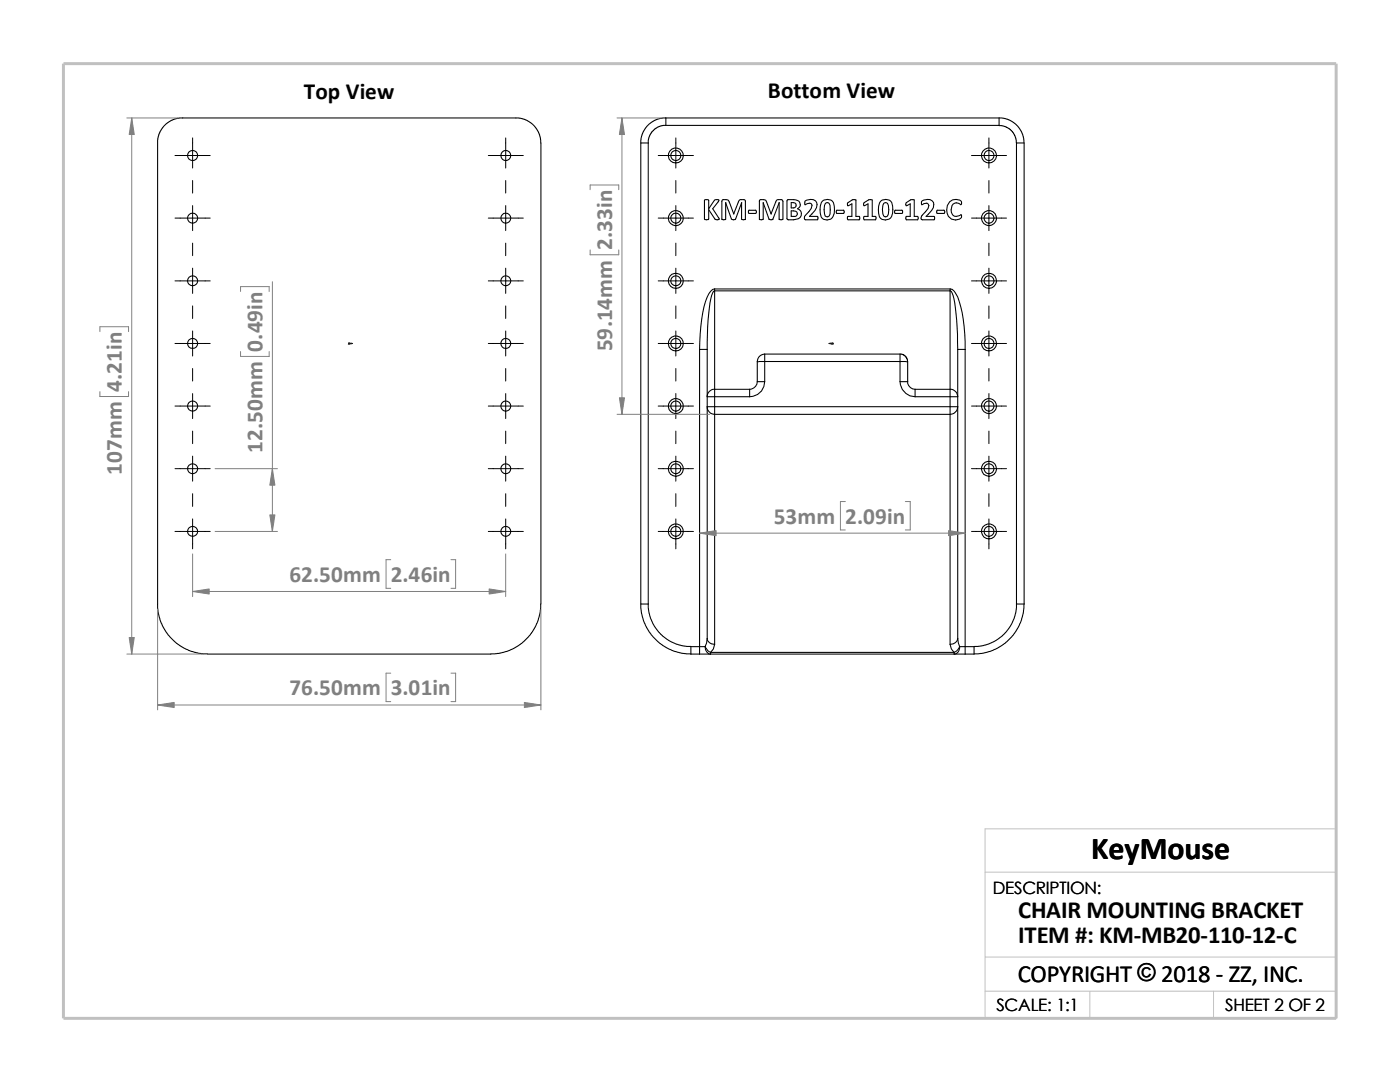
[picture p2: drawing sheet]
<svg xmlns="http://www.w3.org/2000/svg" width="279mm" height="216mm" viewBox="0 0 279 216" stroke-linecap="round" stroke-linejoin="round" font-family="sans-serif">
<path d="M196.6 174h70.1M196.6 191h70.1M196.6 197.8h70.1M217.5 197.8v5.4M242.2 197.8v5.4M26.8 203.2h239.9v-37.8h-70.1v37.8" fill="none" stroke="#c0c0c0" stroke-width=".2"/>
<path d="M12.7 12.7h254v190.5h-254z" fill="none" stroke="#c0c0c0" stroke-width=".59"/>
<g fill="none" stroke="#000" stroke-width=".21">
<path d="M31.5 28.5l.2-1.6 .9-1.7 1.5-1.1 1.7-.6h67.7l1.8 .6 1.4 1.1 1 1.7 .2 1.6v92M31.5 28.5v92.9l.4 2.3 .7 1.5 .9 1.5 1.4 1.4 1.8 1.2 1.6 .7 1.5 .4 1.6 .1M127.9 28.5v92M127.9 28.5h1.5M129.4 28.5v92M132.9 23.5l-.9 .1-1.1 .3-1.1 .7-.7 .6-1 1.7-.2 1.6M132.9 23.5h66.5M132.9 25h-.6l-.9 .3-1.1 .8-.8 1.3-.1 1.1M132.9 23.5v1.5M140.6 40l.2-.2 .6 .2v1.7l1.2-1.7 .2-.2 .7 .1-1.3 1.8 1.3 2.1h-.8l-1.3-2v2a.62 .62 0 0 1-.8-.1zM157.1 39.9l.2-.1a2.31 2.31 0 0 1 2.3 .6 .86 .86 0 0 1-.4 1.3 1.07 1.07 0 0 1 .7 .9 1.07 1.07 0 0 1-.6 1l-.9 .3h-1.1l-.2-.2zM199.4 23.5v1.5h-66.5"/>
<path d="M199.4 23.5l.9 .1 1 .3 .8 .4 .9 .8 1 1.5 .3 1v.9M199.4 25.1l1.3 .2 1.1 .7 .7 1 .4 1.5M202.9 28.5v92M202.9 28.5h1.5v92M142.6 57.7v.3M142.6 58v19.7M142.6 58h47M142.6 57.7h47M142.6 57.7a2.21 2.21 0 0 0-1.5 1.6 30.8 30.8 0 0 0-1.5 10.4M142.6 58a1.91 1.91 0 0 0-.7 1.6 51.3 51.3 0 0 0-.8 10.1M144.8 40.5v3.3h-.7v-3.6l.2-.4 1.1 .2 1 2.7M144.8 40.5l1.2 3.2a.61 .61 0 0 0 .8 0l1.2-3.2"/>
<path d="M144.8 40.5h.1M146.4 42.7h.1M148 40.5v3.2l.7 .1 .1-3.8-.3-.2h-.6a.49 .49 0 0 0-.5 .5l-1 2.4M148 40.5h.1M149.4 42h1.4a.38 .38 0 0 1 0 .6h-1.4zM152.3 40.5v3.2l-.4 .2-.3-.1v-3.8l.1-.2 1.1 .2 1.1 2.7M152.3 40.5l1.2 3.2a.56 .56 0 0 0 .8 0l1.2-3.2M152.3 40.5h.1M153.9 42.7h.1M155.5 40.5v3.3h.7l.1-3.6-.2-.3-.7-.1a.49 .49 0 0 0-.6 .5l-.9 2.4M155.5 40.5h.1M157.9 42.1a.89 .89 0 0 1 1.2 .4 .54 .54 0 0 1-.6 .7h-.6z"/>
<path d="M157.9 40.4l.8 .1a.53 .53 0 0 1 .2 .6 .53 .53 0 0 1-.6 .4h-.4zM160.7 40.1a1.42 1.42 0 0 1 2.4 .7 3.6 3.6 0 0 1-1.6 2.4h1.6l.1 .1v.5l-2.4 .1-.2-.2v-.5a5.1 5.1 0 0 0 1.5-2.2 .44 .44 0 0 0-.6-.4l-.8 .3zM164.1 40.1a1.39 1.39 0 0 1 1.5-.3 1.39 1.39 0 0 1 .9 1.3 2.62 2.62 0 0 1-.7 2.6 1.34 1.34 0 0 1-2.1-1.2 3.2 3.2 0 0 1 .4-2.4zM164.7 40.6a.51 .51 0 0 1 .8 0 3.8 3.8 0 0 1 0 2.5 .56 .56 0 0 1-.8 0 3.5 3.5 0 0 1 0-2.5zM167 42h1.3a.38 .38 0 0 1 0 .6h-1.3zM169.2 40.5l1-.7 .6 .1v3.3h.7v.6h-2.3v-.6h.8v-2.5l-.8 .4zM172.5 40.4l.9-.6 .7 .1v3.3h.7l-.1 .7-2.3-.1-.1-.3 .2-.3h.7v-2.5l-.8 .4-.1-.3zM175.8 40.1a1.39 1.39 0 0 1 1.5-.3 1.39 1.39 0 0 1 .8 1.3 2.62 2.62 0 0 1-.7 2.6 1.34 1.34 0 0 1-2.1-1.2 3.2 3.2 0 0 1 .5-2.4zM176.4 40.6a.51 .51 0 0 1 .7 0 2.74 2.74 0 0 1-.1 2.6h-.5a2.22 2.22 0 0 1-.1-2.6zM178.6 42h1.4a.38 .38 0 0 1 0 .6h-1.4zM180.8 40.5l.9-.6h.8v3.3h.7l.1 .3-.2 .4-2.3-.1v-.6h.9v-2.5l-.9 .4zM184 40.1a1.69 1.69 0 0 1 2.3 .3 2.18 2.18 0 0 1-1 2.3l-.5 .5h1.6l.1 .1v.5h-2.6v-.6l1.3-1.6 .2-.6-.4-.4h-.6l-.4 .3-.1-.6z"/>
<path d="M187 42h1.4a.38 .38 0 0 1 0 .6h-1.4zM189.5 40.3a1.68 1.68 0 0 1 2.4 0l-.1 .6a1.09 1.09 0 0 0-1.8 .1 1.58 1.58 0 0 0 .5 2.1l.3 .1 1-.4 .1 .5a1.72 1.72 0 0 1-2 .4 1.72 1.72 0 0 1-1-1.8l.2-.9zM189.6 58a1.91 1.91 0 0 1 .8 1.6 55.3 55.3 0 0 1 .7 10.1M189.6 57.7a2.15 2.15 0 0 1 1.5 1.6 29.6 29.6 0 0 1 1.5 10.4M189.6 57.7v.3M189.6 58v19.7M139.6 69.7v59.3M139.6 69.7h1.5M141.1 69.7v11.5M142.6 77.7v1.5M142.6 79.2v2M142.6 79.2h7"/>
<path d="M142.6 77.7h7M142.6 77.7a1.32 1.32 0 0 0-1.4 1.5h1.4M149.6 77.7v1.5M151.1 76.2h1.5M151.1 76.2a1.57 1.57 0 0 1-1.5 1.5M151.1 72.2v4M152.6 72.1l-1.5 .1M152.6 70.7v1.4M152.6 76.2a2.98 2.98 0 0 1-3 3M152.6 72.1v4.1M152.6 72.1h27M152.6 70.7h27"/>
<path d="M152.6 70.7a1.52 1.52 0 0 0-1.5 1.5M179.6 70.7h.6l.4 .3 .4 .5 .1 .7M179.6 76.2h1.5M179.6 72.1l1.5 .1M179.6 76.2a3.1 3.1 0 0 0 3 3M179.6 70.7v1.4M179.6 72.1v4.1M181.1 76.2a1.48 1.48 0 0 0 1.5 1.5M181.1 72.2v4M182.6 79.2h7M182.6 77.7h7M182.6 77.7v1.5"/>
<path d="M189.6 77.7a1.45 1.45 0 0 1 1.5 1.5h-1.5M189.6 77.7v1.5M189.6 79.2v2M191.1 69.7h1.5M191.1 69.7v11.5M192.6 69.7v59.3M141.1 81.2a1.52 1.52 0 0 0 1.5 1.5M141.1 81.2h1.5M141.1 81.2v46.2M142.6 81.2v1.5M142.6 82.7v45.9M142.6 81.2h47"/>
<path d="M142.6 82.7h47M189.6 81.2v1.5M189.6 82.7v45.9M189.6 81.2h1.5M191.1 81.2a1.6 1.6 0 0 1-1.5 1.5M191.1 81.2v46.2M107.9 120.5l-.1 1.6-.4 1.6-.6 1.5-1 1.5-1.7 1.7-1.4 .9-1.6 .7-1.6 .4-1.5 .1h-56.6M127.9 120.5h1.5M127.9 120.5l.1 1.8 .6 2 .9 1.8 1.1 1.2 1.7 1.5 1.7 1 2 .5 1.9 .2M129.4 120.5l.1 1.5 .4 1.5 .7 1.5 1.2 1.5 1.6 1.3 1.5 .7 1.5 .4 1.5 .1M137.9 130.5h1.7M139.6 129h-1.7v1.5"/>
<path d="M139.6 130.5h2.2M139.6 129h1.1M139.6 129v1.5M140.7 129l.6 .9 .5 .3M140.7 129a1.35 1.35 0 0 0 1.1 1.5M141.1 127.4a1.33 1.33 0 0 0 1.5 1.2M141.1 127.4l-.1 .9-.3 .7M141.8 130.5h48.6M141.8 130.2h48.6M141.8 130.2v.3M142.6 128.6l-.2 .9-.6 .7M189.6 128.6l.3 .9 .5 .7"/>
<path d="M190.4 130.5h2.2M190.4 130.2v.3M191.1 127.4l.4 1.6M191.1 127.4a1.4 1.4 0 0 1-1.5 1.2M191.5 129h1.1M191.5 129a1.99 1.99 0 0 1-1.1 1.2M191.5 129a1.27 1.27 0 0 1-1.1 1.5M192.6 129h1.8M192.6 129v1.5M194.4 129v1.5h-1.8M202.9 120.5l-.1 1.5-.4 1.5-.8 1.5-1.2 1.5-1.6 1.3-1.4 .7-1.6 .4-1.4 .1M202.9 120.5h1.5"/>
<path d="M204.4 120.5l-.2 1.8-.6 2-1.3 2.4-1.4 1.4-1.8 1.2-1.6 .7-1.5 .4-1.6 .1"/>
<circle cx="38.4" cy="31" r="1.01"/>
<circle cx="101" cy="31" r="1"/>
<circle cx="134.9" cy="31" r="1.49"/>
<circle cx="134.9" cy="31" r="1.01"/>
<circle cx="197.4" cy="31" r="1.5"/>
<circle cx="197.4" cy="31" r="1"/>
<circle cx="38.4" cy="43.5" r="1"/>
<circle cx="38.4" cy="56" r="1"/>
<circle cx="100.9" cy="43.5" r=".99"/>
<circle cx="101" cy="56" r=".99"/>
<circle cx="134.9" cy="56" r="1"/>
<circle cx="134.9" cy="43.5" r="1.5"/>
<circle cx="134.9" cy="56" r="1.5"/>
<circle cx="134.9" cy="43.5" r="1"/>
<circle cx="197.4" cy="56" r=".99"/>
<circle cx="197.4" cy="43.5" r="1.51"/>
<circle cx="197.4" cy="56" r="1.51"/>
<circle cx="197.4" cy="43.5" r=".99"/>
<circle cx="38.4" cy="68.5" r="1"/>
<circle cx="101" cy="68.5" r=".99"/>
<circle cx="134.9" cy="68.5" r="1"/>
<circle cx="134.9" cy="68.5" r="1.5"/>
<circle cx="197.4" cy="68.5" r=".99"/>
<circle cx="197.4" cy="68.5" r="1.51"/>
<circle cx="38.4" cy="93.5" r="1"/>
<circle cx="38.4" cy="81" r="1.01"/>
<circle cx="100.9" cy="93.5" r=".99"/>
<circle cx="101" cy="81" r="1"/>
<circle cx="134.9" cy="81" r="1.01"/>
<circle cx="134.9" cy="81" r="1.5"/>
<circle cx="134.9" cy="93.5" r="1.5"/>
<circle cx="134.9" cy="93.5" r="1"/>
<circle cx="197.4" cy="81" r="1"/>
<circle cx="197.4" cy="81" r="1.51"/>
<circle cx="197.4" cy="93.5" r="1.51"/>
<circle cx="197.4" cy="93.5" r=".99"/>
<circle cx="38.4" cy="106" r="1"/>
<circle cx="101" cy="106" r=".99"/>
<circle cx="134.9" cy="106" r="1"/>
<circle cx="134.9" cy="106" r="1.5"/>
<circle cx="197.4" cy="106" r=".99"/>
<circle cx="197.4" cy="106" r="1.51"/>
</g>
<g fill="#00f" stroke="#00f" stroke-width=".2">
<path d="M70 68.5h.4l-.4 .1z"/>
<path d="M165.4 68.5h.4v.1z"/>
</g>
<path d="M69.6 68.5h.8M69.6 68.4l.2 .3M69.7 68.5h.1M69.7 68.4v.3M69.8 68.4l-.3 .3M165.4 68.5h.9M166 68.4l.3 .3M166.1 68.5h.1M166.1 68.4v.3M166.2 68.4l-.3 .3" fill="none" stroke="#00f" stroke-width=".2"/>
<g fill="none" stroke="#000" stroke-width=".2">
<path d="M34.9 31h7.1M38.4 27.5v6M38.4 36v2.5M97.5 31h6.9M100.9 27.5v6M100.9 36v2.5M131.4 31h7M134.9 27.5v6M134.9 36v2.5M193.9 31h7M197.4 27.5v6M197.4 36v2.5"/>
<path d="M34.9 56h7.1M34.9 43.5h7.1M38.4 41v5M38.4 48.5v2.5M38.4 53.5v5M97.5 56h6.9M97.5 43.5h6.9M100.9 41v5M100.9 48.5v2.5M100.9 53.5v5M131.4 56h7M131.4 43.5h7"/>
<path d="M134.9 41v5M134.9 48.5v2.5M134.9 53.5v5M193.9 56h7M193.9 43.5h7M197.4 41v5M197.4 48.5v2.5M197.4 53.5v5M34.9 68.5h7.1M38.4 61v2.5M38.4 66v5M38.4 73.5v2.5"/>
<path d="M38.4 78.5v5M97.5 68.5h6.9M100.9 61v2.5M100.9 66v5M100.9 73.5v2.5M100.9 78.5v5M131.4 68.5h7M134.9 61v2.5M134.9 66v5M134.9 73.5v2.5M134.9 78.5v5M193.9 68.5h7"/>
<path d="M197.4 61v2.5M197.4 66v5M197.4 73.5v2.5M197.4 78.5v5M34.9 93.5h7.1M34.9 81h7.1M38.4 86v2.5M38.4 91v5M38.4 98.5v2.5M97.5 93.5h6.9M97.5 81h6.9M100.9 86v2.5"/>
<path d="M100.9 91v5M100.9 98.5v2.5M131.4 93.5h7M131.4 81h7M134.9 86v2.5M134.9 91v5M134.9 98.5v2.5M193.9 93.5h7M193.9 81h7M197.4 86v2.5M197.4 91v5M197.4 98.5v2.5"/>
<path d="M34.9 106h7.1M38.4 103.5v6M97.5 106h6.9M100.9 103.5v6M131.4 106h7M134.9 103.5v6M193.9 106h7M197.4 103.5v6"/>
</g>
<g fill="none" stroke="#808080" stroke-width=".2">
<path d="M25.3 23.5h10.1M26.3 23.5v107M117.8 37.8v-.9h5.7v.9M123.1 23.5h8.8M124.1 23.5v59.2M48 58.2v-1h5.7v1M54.4 56.2v49.8M117.8 49.9v.9h5.7v-.9M19.9 66.2v-1h5.8v1M19.9 78.1v1h5.8v-1M48 70.1v1h5.7v-1M42.9 93.5h12.5"/>
<path d="M123.1 82.7h18.5M38.4 110.5v8.5M38.4 118h62.5M42.9 106h12.5M78 111.7h-1v5.7h1M90 111.7h.9v5.7h-.9M100.9 110.5v8.5M139.6 106.4h53M168.7 100.1h-1v5.6h1M180.7 100.1h1v5.6h-1M25.3 130.5h15.1M31.5 121.5v20.1"/>
<path d="M78 134.3h-1v5.7h1M90 134.3h.9v5.7h-.9M107.9 121.5v20.1M31.5 140.7h76.4"/>
</g>
<g fill="#808080" stroke="#808080" stroke-width=".2">
<path d="M139.6 106.4l3.3-.5v1z"/>
<path d="M189.3 105.9l3.3 .5-3.3 .5z"/>
<path d="M123.6 79.4h1l-.5 3.3z"/>
<path d="M124.1 23.5l.5 3.3h-1z"/>
<path d="M26.3 23.5l.5 3.3h-1z"/>
<path d="M25.8 127.2h1l-.5 3.3z"/>
<path d="M31.5 140.7l3.3-.5v1z"/>
<path d="M104.6 140.2l3.3 .5-3.3 .5z"/>
<path d="M38.4 118l3.3-.5v1z"/>
<path d="M97.6 117.5l3.3 .5-3.3 .5z"/>
<path d="M54.4 93.5l.5 3.3h-1.1z"/>
<path d="M53.8 102.7h1.1l-.5 3.3z"/>
</g>
<text font-size="6.4" x="217.8" y="171.4">KeyMouse</text>
<g font-size="4.9">
<text x="203.2" y="183.2">CHAIR MOUNTING BRACKET</text>
<text x="203.2" y="188.1">ITEM #: KM-MB20-110-12-C</text>
<text x="203.1" y="195.9">COPYRIGHT © 2018 - ZZ, INC.</text>
</g>
<g font-size="4.6">
<text x="60.6" y="19.7">Top View</text>
<text x="153.2" y="19.6">Bottom View</text>
</g>
<g font-size="4.6" fill="#808080">
<text x="122.2" y="49.9" transform="rotate(-90 122.2 49.9)">2.33in</text>
<text x="52.4" y="70.1" transform="rotate(-90 52.4 70.1)">0.49in</text>
<text x="122.2" y="70.1" transform="rotate(-90 122.2 70.1)">59.14mm</text>
<text x="24.3" y="78.1" transform="rotate(-90 24.3 78.1)">4.21in</text>
<text x="24.3" y="94.8" transform="rotate(-90 24.3 94.8)">107mm</text>
<text x="52.4" y="90.4" transform="rotate(-90 52.4 90.4)">12.50mm</text>
<text x="154.4" y="104.5">53mm</text>
<text x="168.7" y="104.5">2.09in</text>
<text x="57.7" y="116.2">62.50mm</text>
<text x="78" y="116.2">2.46in</text>
<text x="57.7" y="138.8">76.50mm</text>
<text x="78" y="138.8">3.01in</text>
</g>
<g font-size="3.4">
<text x="198.2" y="178.5">DESCRIPTION:</text>
<text x="198.8" y="201.7">SCALE: 1:1</text>
<text x="244.5" y="201.7">SHEET 2 OF 2</text>
</g>
</svg>
